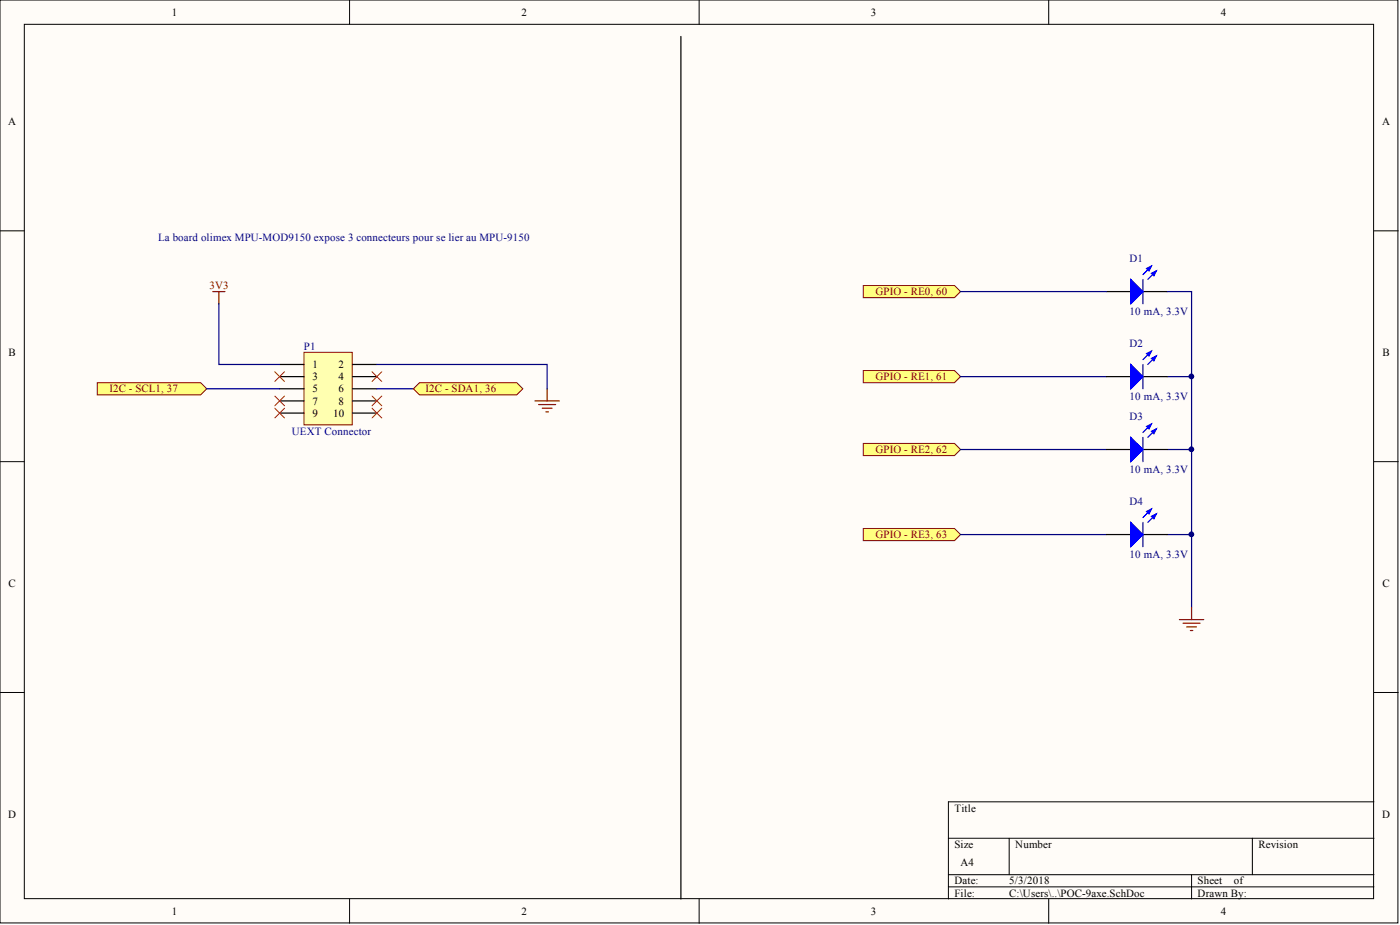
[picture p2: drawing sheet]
<svg xmlns="http://www.w3.org/2000/svg" width="292mm" height="193mm" viewBox="0 0 292 193" stroke-linecap="round" stroke-linejoin="round" font-family="sans-serif">
<g fill="#fffcf8" stroke="#000" stroke-width=".21">
<path d="M0 0h291.7v192.5h-291.7z"/>
<path d="M5.1 5.1h281.5v182.4h-281.5z"/>
</g>
<g fill="none" stroke="#000" stroke-width=".21">
<path d="M72.9 0v5.1M145.9 0v5.1M218.8 0v5.1M0 48.2h5.1M286.7 48.2h5M0 96.3h5.1M286.7 96.3h5M0 144.5h5.1M286.7 144.5h5M197.9 174.9h88.8M210.6 174.9v7.6M261.3 174.9v7.6"/>
<path d="M286.7 167.3h-88.8v20.2M72.9 187.5v5.1M145.9 187.5v5.1M197.9 182.5h88.8M197.9 185h88.8M218.8 187.5v5.1M248.6 182.5v5"/>
</g>
<path d="M63.4 73.5h10.1v15.1h-10.1z" fill="#ffffb0" stroke="#800000" stroke-width=".21"/>
<path d="M58.3 76h5.1M58.3 78.6h5.1M73.6 76h5M73.6 78.6h5M58.3 81.1h5.1M58.3 83.6h5.1M58.3 86.2h5.1M73.6 81.1h5M73.6 83.6h5M73.6 86.2h5" fill="none" stroke="#000" stroke-width=".25"/>
<path d="M44.4 60.8h2.5M45.7 60.8v2.6M111.6 83.6h5.1M112.4 84.4h3.5M113.1 85.2h2.1M113.9 85.9h.5M114.2 81.1v2.5" fill="none" stroke="#800000" stroke-width=".25"/>
<path d="M78.6 81.1h7.7" fill="none" stroke="#000080" stroke-width=".25"/>
<g fill="#ffff80" stroke="#800000" stroke-width=".21">
<path d="M20.3 79.8h21.6l1.2 1.3-1.2 1.3h-21.6z" fill-rule="evenodd"/>
<path d="M86.3 81.1l1.2-1.3h20.3l1.3 1.3-1.3 1.3h-20.3z" fill-rule="evenodd"/>
</g>
<path d="M45.7 63.4v12.6h12.6M78.6 76h35.6v5.1M243.5 60.8h5.1v65.9M243.5 78.6h5.1M43.1 81.1h15.2M243.5 93.8h5.1M243.5 111.5h5.1" fill="none" stroke="#000080" stroke-width=".25"/>
<path d="M57.3 77.6l2.1 2M59.4 77.6l-2.1 2M77.6 77.6l2.1 2M79.7 77.6l-2.1 2M57.3 85.2l2.1 2M57.3 82.6l2.1 2.1M59.4 85.2l-2.1 2M59.4 82.6l-2.1 2.1M77.6 82.6l2.1 2.1M77.6 85.2l2.1 2M79.7 82.6l-2.1 2.1M79.7 85.2l-2.1 2" fill="none" stroke="#f00" stroke-width=".21"/>
<path d="M142.1 7.6v179.9M230.9 60.8h5M238.5 60.8h5" fill="none" stroke="#000" stroke-width=".25"/>
<g fill="#00f" stroke="#00f" stroke-width=".25">
<path d="M235.9 58.3l2.6 2.5-2.6 2.6z"/>
<path d="M240.2 57l1.1-.5-.6 1z"/>
<path d="M239.2 56l1-.5-.5 1z"/>
</g>
<path d="M238.5 58.3v5.1M240.2 55.5l-1.7 1.8M241.3 56.5l-1.8 1.8" fill="none" stroke="#00f" stroke-width=".25"/>
<g fill="#000080" stroke="#000080" stroke-width=".21">
<circle cx="248.6" cy="78.5" r=".47"/>
<circle cx="248.6" cy="93.7" r=".47"/>
<circle cx="248.6" cy="111.5" r=".47"/>
</g>
<path d="M246.1 129.3h5.1M246.8 130h3.6M247.6 130.8h2M248.4 131.5h.5M248.6 126.7v2.6" fill="none" stroke="#800000" stroke-width=".25"/>
<path d="M180.1 59.6h19l1.3 1.2-1.3 1.3h-19z" fill-rule="evenodd" fill="#ffff80" stroke="#800000" stroke-width=".21"/>
<path d="M200.4 60.8h30.5" fill="none" stroke="#000080" stroke-width=".25"/>
<path d="M180.1 77.3h19l1.3 1.3-1.3 1.2h-19z" fill-rule="evenodd" fill="#ffff80" stroke="#800000" stroke-width=".21"/>
<path d="M200.4 78.6h30.5" fill="none" stroke="#000080" stroke-width=".25"/>
<path d="M180.1 92.5h19l1.3 1.3-1.3 1.2h-19z" fill-rule="evenodd" fill="#ffff80" stroke="#800000" stroke-width=".21"/>
<path d="M200.4 93.8h30.5" fill="none" stroke="#000080" stroke-width=".25"/>
<path d="M180.1 110.3h19l1.3 1.2-1.3 1.3h-19z" fill-rule="evenodd" fill="#ffff80" stroke="#800000" stroke-width=".21"/>
<path d="M200.4 111.5h30.5" fill="none" stroke="#000080" stroke-width=".25"/>
<path d="M230.9 78.6h5M238.5 78.6h5M230.9 93.8h5M238.5 93.8h5M230.9 111.5h5M238.5 111.5h5" fill="none" stroke="#000" stroke-width=".25"/>
<g fill="#00f" stroke="#00f" stroke-width=".25">
<path d="M235.9 76l2.6 2.6-2.6 2.5z"/>
<path d="M240.2 74.8l1.1-.5-.6 1z"/>
<path d="M239.2 73.8l1-.6-.5 1.1z"/>
<path d="M235.9 91.2l2.6 2.6-2.6 2.5z"/>
<path d="M240.2 90l1.1-.5-.6 1z"/>
<path d="M239.2 89l1-.5-.5 1z"/>
<path d="M235.9 109l2.6 2.5-2.6 2.6z"/>
<path d="M240.2 107.7l1.1-.5-.6 1z"/>
<path d="M239.2 106.7l1-.5-.5 1z"/>
</g>
<path d="M238.5 76v5.1M240.2 73.2l-1.7 1.8M241.3 74.3l-1.8 1.7M238.5 91.2v5.1M240.2 88.5l-1.7 1.7M241.3 89.5l-1.8 1.7M238.5 109v5.1M240.2 106.2l-1.7 1.8M241.3 107.2l-1.8 1.8" fill="none" stroke="#00f" stroke-width=".25"/>
<g font-size="2.3">
<text x="35.9" y="3.3">1</text>
<text x="108.8" y="3.3">2</text>
<text x="181.7" y="3.3">3</text>
<text x="254.7" y="3.3">4</text>
<text x="1.7" y="26.1">A</text>
<text x="288.4" y="26.1">A</text>
<text x="1.8" y="74.3">B</text>
<text x="65.2" y="76.8">1</text>
<text x="70.6" y="76.8">2</text>
<text x="288.4" y="74.3">B</text>
<text x="65.2" y="79.3">3</text>
<text x="65.2" y="81.9">5</text>
<text x="70.6" y="79.3">4</text>
<text x="70.6" y="81.9">6</text>
<text x="65.2" y="84.4">7</text>
<text x="65.2" y="86.9">9</text>
<text x="69.5" y="86.9">10</text>
<text x="70.6" y="84.4">8</text>
<text x="1.8" y="122.4">C</text>
<text x="288.4" y="122.4">C</text>
<text x="1.7" y="170.6">D</text>
<text x="199.1" y="169.3">Title</text>
<text x="288.4" y="170.6">D</text>
<text x="199.1" y="176.9">Size</text>
<text x="211.8" y="176.9">Number</text>
<text x="262.6" y="176.9">Revision</text>
<text x="199.1" y="184.5">Date:</text>
<text x="200.4" y="180.7">A4</text>
<text x="210.6" y="184.5">5/3/2018</text>
<text x="249.9" y="184.5">Sheet</text>
<text x="257.4" y="184.5">of</text>
<text x="35.9" y="190.8">1</text>
<text x="108.8" y="190.8">2</text>
<text x="181.7" y="190.8">3</text>
<text x="199.1" y="187">File:</text>
<text x="210.6" y="187">C:\Users\..\POC-9axe.SchDoc</text>
<text x="249.9" y="187">Drawn By:</text>
<text x="254.7" y="190.8">4</text>
</g>
<g font-size="2.3" fill="#000080">
<text x="33" y="50.2">La board olimex MPU-MOD9150 expose 3 connecteurs pour se lier au MPU-9150</text>
<text x="235.7" y="54.7">D1</text>
<text x="235.7" y="65.6">10 mA, 3.3V</text>
<text x="63.4" y="73">P1</text>
<text x="235.7" y="72.5">D2</text>
<text x="235.7" y="83.4">10 mA, 3.3V</text>
<text x="235.7" y="87.7">D3</text>
<text x="60.9" y="90.7">UEXT Connector</text>
<text x="235.7" y="98.6">10 mA, 3.3V</text>
<text x="235.7" y="105.4">D4</text>
<text x="235.7" y="116.3">10 mA, 3.3V</text>
</g>
<g font-size="2.3" fill="#800000">
<text x="43.7" y="60.3">3V3</text>
<text x="182.7" y="61.6">GPIO - RE0, 60</text>
<text x="22.8" y="81.9">I2C - SCL1, 37</text>
<text x="88.8" y="81.9">I2C - SDA1, 36</text>
<text x="182.7" y="79.3">GPIO - RE1, 61</text>
<text x="182.7" y="94.5">GPIO - RE2, 62</text>
<text x="182.7" y="112.3">GPIO - RE3, 63</text>
</g>
</svg>
